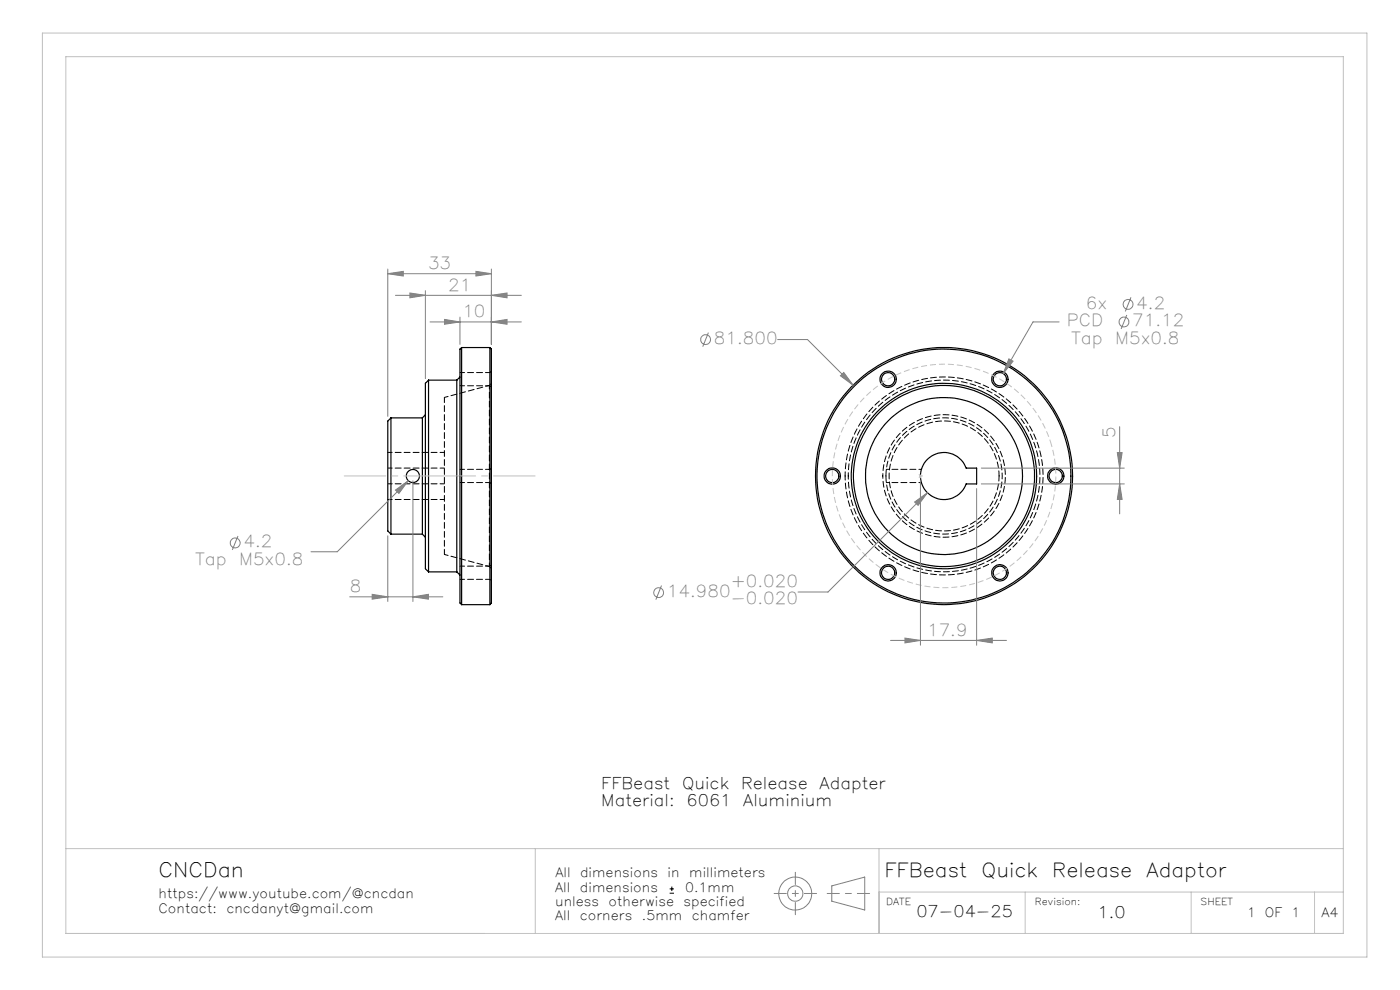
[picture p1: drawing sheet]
<svg xmlns="http://www.w3.org/2000/svg" width="297mm" height="210mm" viewBox="0 0 297 210" stroke-linecap="round" stroke-linejoin="round" font-family="sans-serif">
<g fill="none" stroke="#000" stroke-width=".25">
<path d="M97.6 80l-.7 .6M97.9 73.7v54.6M97.9 73.7a1.43 1.43 0 0 0-.3 1.6v52.6l.3 .4M97.9 73.7h6M103.9 73.7v54.6M103.9 73.7a1.92 1.92 0 0 1 .3 1.8v51a2.04 2.04 0 0 1-.3 1.8M82.9 88.6v24.7M82.9 88.6l-.6 .7v23.3l.6 .7M82.9 88.6h6.7M89.6 88.6v24.7M90.2 88l-.6 .6M90.9 80.6v40.7"/>
<path d="M90.9 80.6l-.7 .7v39.3l.7 .7M90.9 80.6h6M96.9 80.6v40.7M196.7 97.4a5 5 0 0 1 8.3 1.9h2.2v3.3h-2.2a5 5 0 0 1-7.4 2.6 5 5 0 0 1-.9-7.8zM82.9 113.3h6.7M89.6 113.3l.6 .7M90.9 121.3h6M96.9 121.3l.7 .7M97.9 128.3h6"/>
<circle cx="188.4" cy="80.4" r="1.4"/>
<circle cx="188.4" cy="80.5" r="1.73"/>
<circle cx="212.1" cy="80.4" r="1.4"/>
<circle cx="212.1" cy="80.5" r="1.73"/>
<circle cx="87.6" cy="101" r="1.4"/>
<circle cx="176.5" cy="101" r="1.4"/>
<circle cx="176.6" cy="101" r="1.73"/>
<circle cx="200.3" cy="101" r="19.2"/>
<circle cx="200.3" cy="101" r="26.9"/>
<circle cx="200.3" cy="101" r="19.7"/>
<circle cx="200.3" cy="101" r="16.7"/>
<circle cx="200.3" cy="101" r="27.3"/>
<circle cx="224" cy="101" r="1.4"/>
<circle cx="224" cy="101" r="1.73"/>
<circle cx="188.4" cy="121.5" r="1.4"/>
<circle cx="188.4" cy="121.5" r="1.73"/>
<circle cx="212.1" cy="121.5" r="1.4"/>
<circle cx="212.1" cy="121.5" r="1.73"/>
</g>
<path d="M103.8 81.7v38.5M103.8 81.7l-9.5 2.6M94.3 117.6l9.5 2.6" fill="none" stroke="#000" stroke-width=".21" stroke-dasharray="1.3 .6" stroke-dashoffset=".5"/>
<path d="M94.3 84.3v33.3M211.9 101a11.7 11.7 0 0 1-17.2 10.2 11.7 11.7 0 0 1-.7-20.1 11.7 11.7 0 0 1 17.9 9.1v.8" fill="none" stroke="#000" stroke-width=".21" stroke-dasharray="1.3 .6" stroke-dashoffset=".2"/>
<path d="M103.9 79h-6.3M94.3 99.3h-12M94.3 96h-12M97.6 81.8h6.3M103.9 99.6h-6.3M104.3 81.3l-.5 .4M82.3 102.6h12M82.3 106h12M97.6 102.4h6.3M97.6 122.9h6.3M103.8 120.2l.5 .4M103.9 120.1h-6.3" fill="none" stroke="#000" stroke-width=".21" stroke-dasharray="1.3 .6" stroke-dashoffset=".3"/>
<path d="M104.3 78.7l-.4 .3M103.9 81.8l.4 .4M104.3 99.2l-.4 .4M103.9 102.4l.4 .3M104.3 119.8l-.4 .3M187.9 101a12.3 12.3 0 0 1 18.3-10.9 12.3 12.3 0 0 1 .7 21.3 12.3 12.3 0 0 1-18.9-9.6l-.1-.8M103.9 122.9l.4 .3" fill="none" stroke="#000" stroke-width=".21" stroke-dasharray="1.3 .6"/>
<path d="M179.3 101a21 21 0 0 0 31.2 18.3 21 21 0 0 0 .9-36.2 21 21 0 0 0-32.1 16.8v1.1" fill="none" stroke="#000" stroke-width=".21" stroke-dasharray="1.3 .6" stroke-dashoffset=".4"/>
<path d="M179.9 101a20.3 20.3 0 0 1 30.2-17.8 20.3 20.3 0 0 1 1 35 20.3 20.3 0 0 1-31.1-16.2l-.1-1" fill="none" stroke="#000" stroke-width=".21" stroke-dasharray="1.3 .6" stroke-dashoffset=".6"/>
<path d="M187.3 101a13 13 0 0 0 19.2 11.4 13 13 0 0 0 .8-22.4 13 13 0 0 0-20 10.1v.9" fill="none" stroke="#000" stroke-width=".21" stroke-dasharray="1.3 .6" stroke-dashoffset=".8"/>
<path d="M195.5 99.6h-7.5M188 102.4h7.5" fill="none" stroke="#000" stroke-width=".21" stroke-dasharray="1.3 .6" stroke-dashoffset=".7"/>
<g fill="none" stroke="#808080" stroke-width=".21">
<path d="M82.3 58.1l3.2-.5v1zM82.3 57.1v31.2M82.3 58.1h21.9M101 57.6l3.2 .5-3.2 .5zM104.2 57.1v16M83.9 62.6h26.7M87 62.2l3.2 .4-3.2 .6zM90.2 61.7v18.6M91.2 68.3h19.4M94.3 67.8l3.3 .5-3.3 .5zM97.6 67.3v5.8M104.2 62.6l3.4-.4v1z"/>
<path d="M104.2 68.3l3.4-.5v1zM150.3 70.5l-1.2 3M165 72h6.3l9.7 9.7M178.3 79.7l.7-.7 2 2.7zM214 76.1l.9 .5-2.1 2.6zM224.7 68.3h-5.6l-6.3 10.9M239 66.8l-1.2 3M239.9 63.1l-1.2 3M208.2 99.3h30.3M237 96h1.1l-.6 3.3zM237.5 90.5v18.5M50.5 113.7l-1.2 3"/>
<path d="M82.3 113.7v13.9M83.9 104l2.7-2-2 2.7zM86.6 102l-15.1 15h-5.5M87.6 102v25.6M194 106.5l2.7-2-1.9 2.7zM195.3 102v34.9M196.7 104.5l-21.1 21.1h-6.3M207.2 103.6v33.3M208.2 102.6h30.3M237.5 102.6l.6 3.3h-1.1zM74.2 126.6h19.7M79 126.1l3.3 .5-3.3 .5z"/>
<path d="M87.6 126.6l3.3-.5v1zM140.3 124.2l-1.2 3M188.9 135.8h24.6M192 135.4l3.3 .4-3.3 .6zM207.2 135.8l3.3-.4v1zM176.5 187.9l6.9-1.9v7l-6.9-1.8z"/>
<circle cx="149.7" cy="72" r="1.05"/>
<circle cx="238.4" cy="68.3" r="1.06"/>
<circle cx="239.3" cy="64.6" r="1.04"/>
<circle cx="49.9" cy="115.2" r="1.06"/>
<circle cx="139.7" cy="125.7" r="1.04"/>
<circle cx="168.7" cy="189.5" r="3.5"/>
<circle cx="168.7" cy="189.5" r="1.62"/>
</g>
<path d="M142.1 189.5h.9M142.1 188.6h.9M142.5 188.1v.9" fill="none" stroke="#000" stroke-width=".21"/>
<path d="M223 94a23.7 23.7 0 0 0-39.7-9.5 23.7 23.7 0 0 0 10.8 39.3 23.7 23.7 0 0 0 29.2-28.4l-.3-1.4M194.9 100.6l.7 .7M194.9 101.3l.7-.7M195.3 101.5v-1M195.8 101h-1" fill="none" stroke="#c0c0c0" stroke-width=".21" stroke-dasharray="1.3 .6" stroke-dashoffset=".5" stroke-linecap="butt"/>
<path d="M164.2 189.5h9M168.7 194v-9M175.5 189.5h9" fill="none" stroke="#808080" stroke-width=".21" stroke-dasharray="6.3 1.3 1.3 1.3" stroke-dashoffset="3.8"/>
<path d="M73 101h40.5" fill="none" stroke="#c0c0c0" stroke-width=".21" stroke-dasharray="15.2 1.3 1.3 1.3" stroke-dashoffset="6.4"/>
<path d="M9 7h281v196h-281zM14 12h271v186h-271zM14 180h271M113.6 180v18M186.5 180v18M186.5 189.2h98.5M217.5 189.2v8.8M252.7 189.2v8.8M278.9 189.2v8.8" fill="none" stroke="#c0c0c0" stroke-width=".21"/>
<g fill="#808080">
<path d="M192 135.4l3.3 .4-3.3 .6zM207.2 135.8l3.3-.4v1z"/>
<path d="M87.6 126.6l3.3-.5v1zM79 126.1l3.3 .5-3.3 .5z"/>
<path d="M83.9 104l.7 .7 2-2.7zM179 79l-.7 .7 2.7 2zM194 106.5l.8 .7 1.9-2.7zM214 76.1l-1.2 3.1 2.1-2.6z"/>
<path d="M237 96h1.1l-.6 3.3zM237.5 102.6l.6 3.3h-1.1z"/>
<path d="M82.3 58.1l3.2-.5v1zM101 57.6l3.2 .5-3.2 .5zM87 62.2l3.2 .4-3.2 .6zM104.2 62.6l3.4-.4v1zM94.3 67.8l3.3 .5-3.3 .5zM104.2 68.3l3.4-.5v1z"/>
</g>
<text font-size="4.2" x="33.6" y="186">CNCDan</text>
<g font-size="4.1">
<text x="187.6" y="186">FFBeast</text>
<text x="208.2" y="186">Quick</text>
<text x="223.2" y="186">Release</text>
<text x="243.2" y="186">Adaptor</text>
</g>
<g font-size="3.5" fill="#808080">
<text x="90.8" y="57.1">33</text>
<text x="95.1" y="61.7">21</text>
<text x="230.4" y="65.5">6x</text>
<text x="241.1" y="65.5">4.2</text>
<text x="98.1" y="67.3">10</text>
<text x="226.3" y="69.2">PCD</text>
<text x="240.2" y="69.2">71.12</text>
<text x="151.4" y="72.9">81.800</text>
<text x="227.3" y="72.9">Tap</text>
<text x="236.6" y="72.9">M5x0.8</text>
<text x="236.6" y="93" transform="rotate(-90 236.6 93)">5</text>
<text x="41.5" y="119.8">Tap</text>
<text x="50.7" y="119.8">M5x0.8</text>
<text x="51.6" y="116.1">4.2</text>
<text x="74.2" y="125.6">8</text>
<text x="155" y="124.6">+0.020</text>
<text x="141.5" y="126.6">14.980</text>
<text x="155" y="128.1">-0.020</text>
<text x="196.7" y="134.9">17.9</text>
</g>
<g font-size="3.4">
<text x="127.6" y="167.4">FFBeast</text>
<text x="144.7" y="167.4">Quick</text>
<text x="157.2" y="167.4">Release</text>
<text x="173.9" y="167.4">Adapter</text>
<text x="127.6" y="170.9">Material:</text>
<text x="145.6" y="170.9">6061</text>
<text x="157.7" y="170.9">Aluminium</text>
<text x="194.4" y="194.6">07-04-25</text>
<text x="232.8" y="194.7">1.0</text>
</g>
<g font-size="2.7">
<text x="117.8" y="186">All</text>
<text x="123.1" y="186">dimensions</text>
<text x="141.6" y="186">in</text>
<text x="146.2" y="186">millimeters</text>
<text x="33.6" y="190.6">https://www.youtube.com/@cncdan</text>
<text x="117.8" y="189.2">All</text>
<text x="123" y="189.2">dimensions</text>
<text x="145.3" y="189.2">0.1mm</text>
<text x="33.6" y="193.6">Contact:</text>
<text x="48" y="193.6">cncdanyt@gmail.com</text>
<text x="117.8" y="192.2">unless</text>
<text x="117.8" y="195.2">All</text>
<text x="123" y="195.2">corners</text>
<text x="129.1" y="192.2">otherwise</text>
<text x="136.2" y="195.2">.5mm</text>
<text x="145" y="192.2">specified</text>
<text x="146.8" y="195.2">chamfer</text>
<text x="264.6" y="194.5">1</text>
<text x="268.4" y="194.5">OF</text>
<text x="273.9" y="194.5">1</text>
<text x="280.3" y="194.5">A4</text>
</g>
<g font-size="2">
<text x="188" y="192">DATE</text>
<text x="219.5" y="192">Revision:</text>
<text x="254.7" y="192">SHEET</text>
</g>
</svg>
